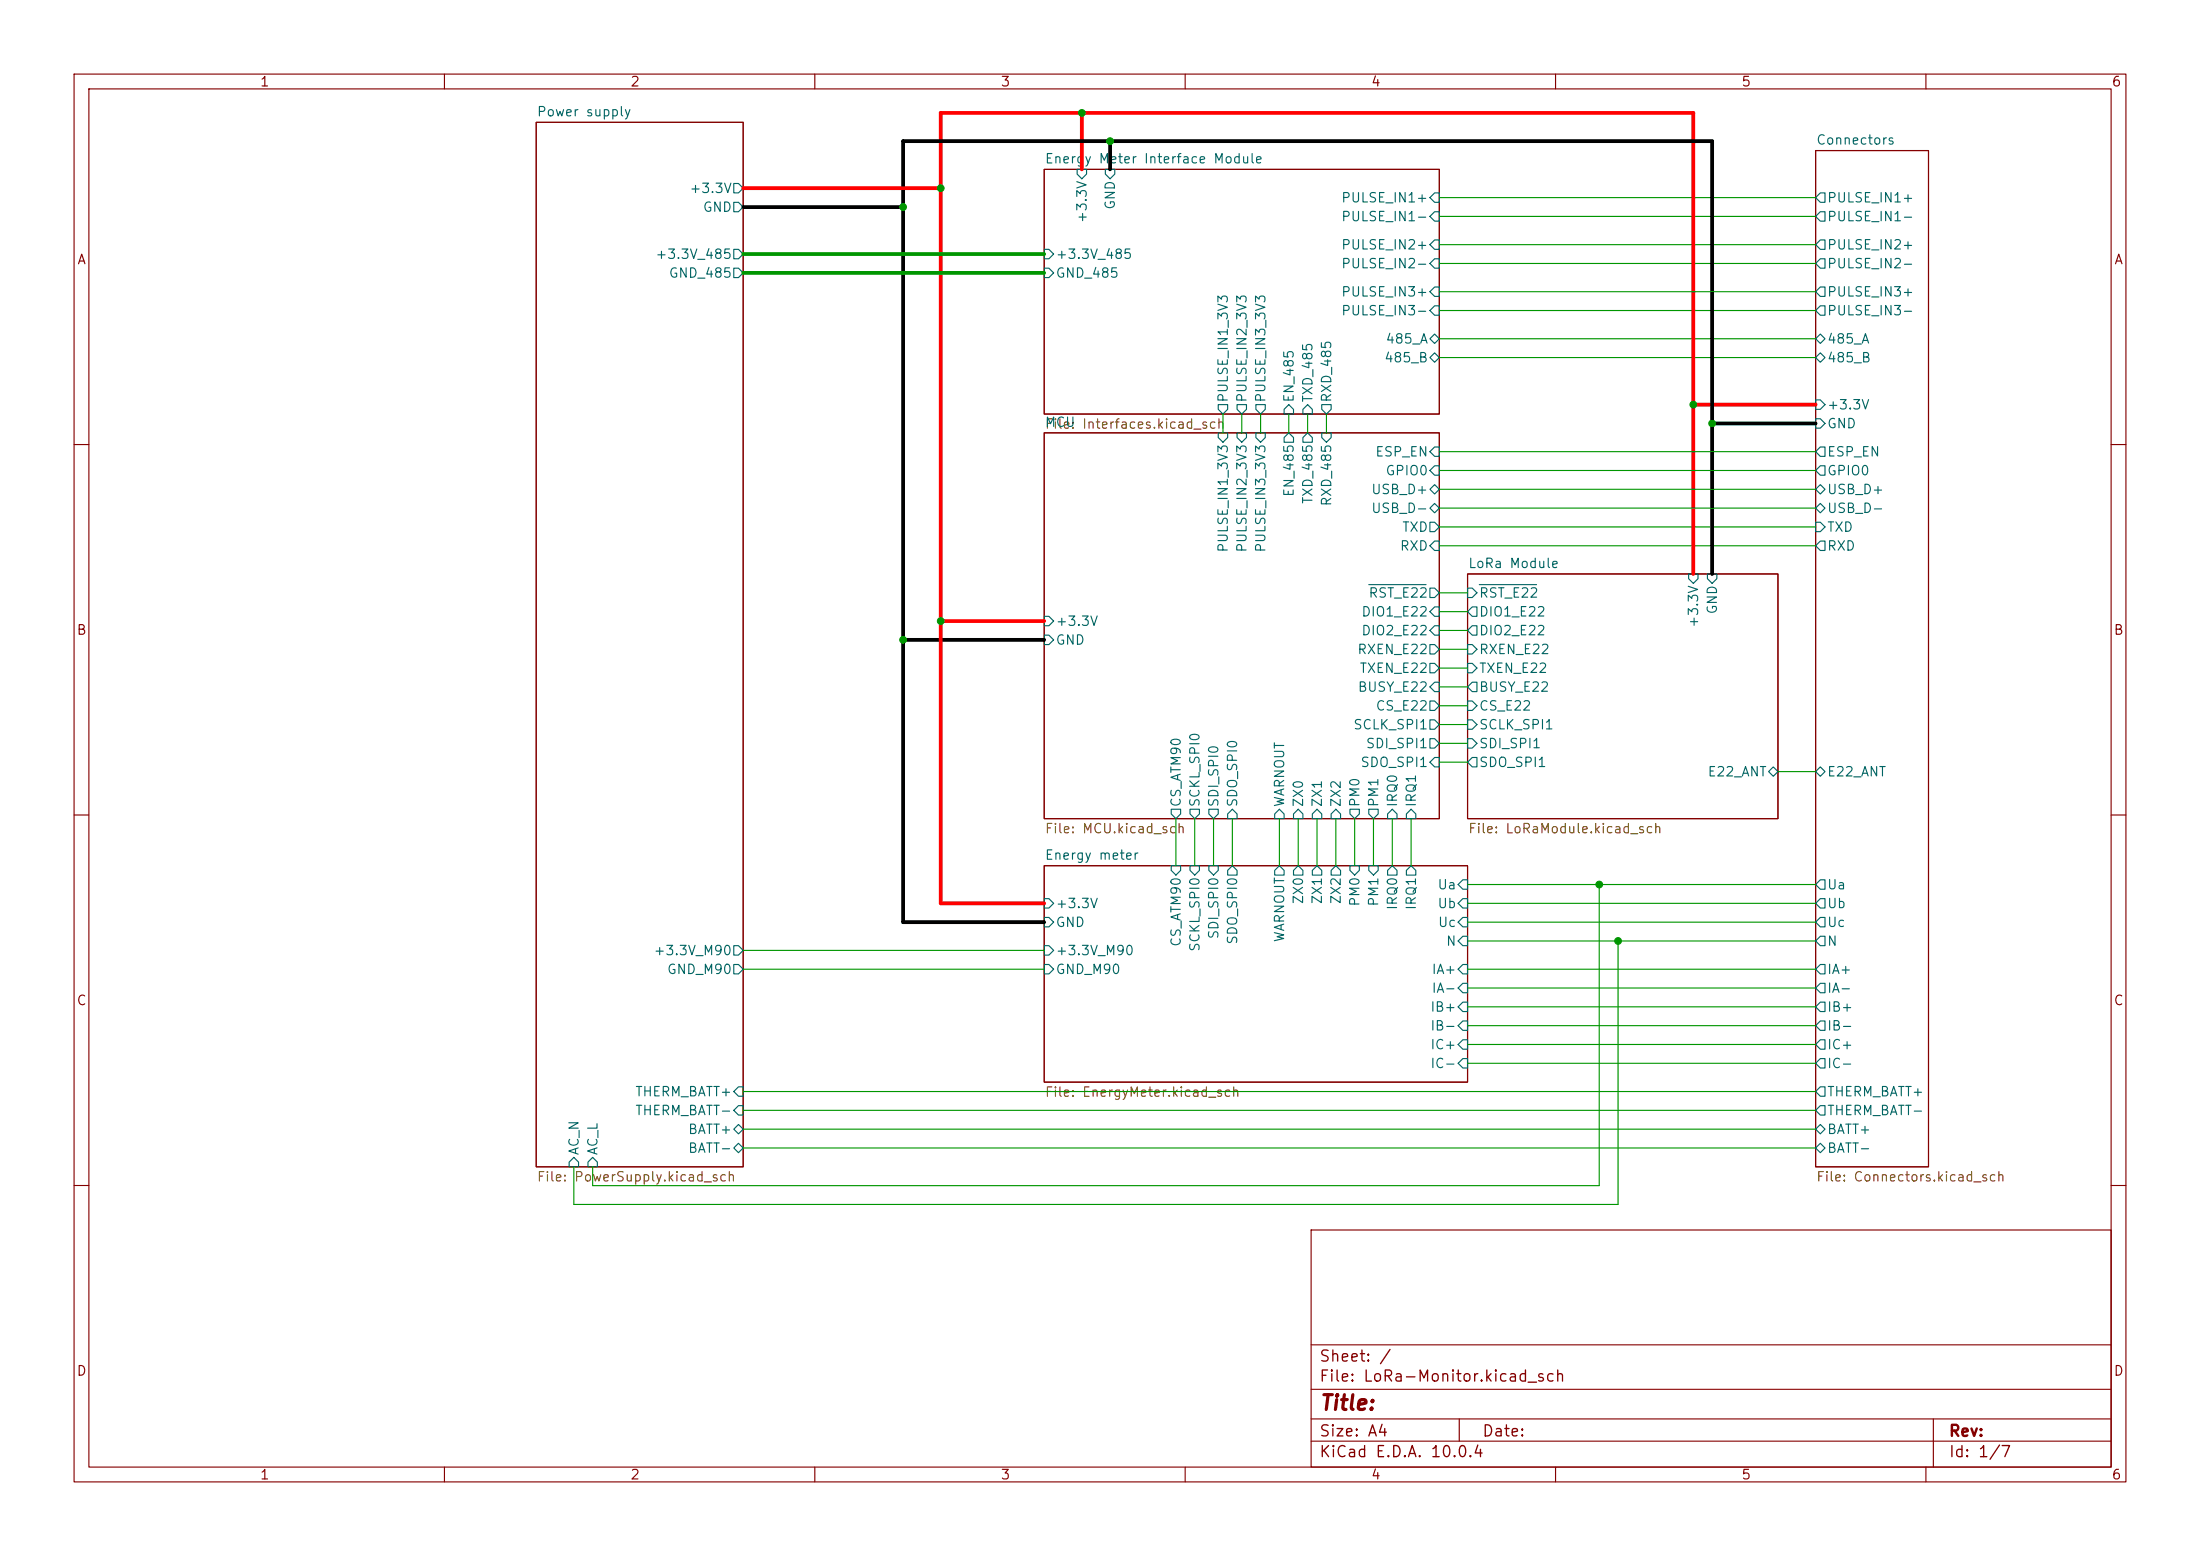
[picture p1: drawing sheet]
(kicad_sch
 (version 20260306)
 (generator "eeschema")
 (generator_version "10.0")
 (paper "A4")
 (lib_symbols)
 (junction
  (at 215.9 119.38)
  (diameter 0)
  (color 0 0 0 0))
 (junction
  (at 127 25.4)
  (diameter 0)
  (color 0 0 0 0))
 (junction
  (at 127 83.82)
  (diameter 0)
  (color 0 0 0 0))
 (junction
  (at 121.92 86.36)
  (diameter 0)
  (color 0 0 0 0))
 (junction
  (at 149.86 19.05)
  (diameter 0)
  (color 0 0 0 0))
 (junction
  (at 228.6 54.61)
  (diameter 0)
  (color 0 0 0 0))
 (junction
  (at 231.14 57.15)
  (diameter 0)
  (color 0 0 0 0))
 (junction
  (at 121.92 27.94)
  (diameter 0)
  (color 0 0 0 0))
 (junction
  (at 146.05 15.24)
  (diameter 0)
  (color 0 0 0 0))
 (junction
  (at 218.44 127)
  (diameter 0)
  (color 0 0 0 0))
 (wire
  (pts (xy 194.31 90.17) (xy 198.12 90.17))
  (stroke (width 0) (type default)))
 (wire
  (pts (xy 198.12 138.43) (xy 245.11 138.43))
  (stroke (width 0) (type default)))
 (wire
  (pts (xy 172.72 110.49) (xy 172.72 116.84))
  (stroke (width 0) (type default)))
 (wire
  (pts (xy 149.86 19.05) (xy 231.14 19.05))
  (stroke (width 0.508) (type default) (color 0 0 0 1)))
 (wire
  (pts (xy 161.29 110.49) (xy 161.29 116.84))
  (stroke (width 0) (type default)))
 (wire
  (pts (xy 198.12 135.89) (xy 245.11 135.89))
  (stroke (width 0) (type default)))
 (wire
  (pts (xy 218.44 127) (xy 245.11 127))
  (stroke (width 0) (type default)))
 (wire
  (pts (xy 194.31 39.37) (xy 245.11 39.37))
  (stroke (width 0) (type default)))
 (wire
  (pts (xy 121.92 86.36) (xy 121.92 27.94))
  (stroke (width 0.508) (type default) (color 0 0 0 1)))
 (wire
  (pts (xy 194.31 33.02) (xy 245.11 33.02))
  (stroke (width 0) (type default)))
 (wire
  (pts (xy 100.33 154.94) (xy 245.11 154.94))
  (stroke (width 0) (type default)))
 (wire
  (pts (xy 163.83 110.49) (xy 163.83 116.84))
  (stroke (width 0) (type default)))
 (wire
  (pts (xy 194.31 60.96) (xy 245.11 60.96))
  (stroke (width 0) (type default)))
 (wire
  (pts (xy 80.01 157.48) (xy 80.01 160.02))
  (stroke (width 0) (type default)))
 (wire
  (pts (xy 198.12 127) (xy 218.44 127))
  (stroke (width 0) (type default)))
 (wire
  (pts (xy 176.53 55.88) (xy 176.53 58.42))
  (stroke (width 0) (type default)))
 (wire
  (pts (xy 194.31 66.04) (xy 245.11 66.04))
  (stroke (width 0) (type default)))
 (wire
  (pts (xy 194.31 100.33) (xy 198.12 100.33))
  (stroke (width 0) (type default)))
 (wire
  (pts (xy 198.12 124.46) (xy 245.11 124.46))
  (stroke (width 0) (type default)))
 (wire
  (pts (xy 231.14 19.05) (xy 231.14 57.15))
  (stroke (width 0.508) (type default) (color 0 0 0 1)))
 (wire
  (pts (xy 198.12 121.92) (xy 245.11 121.92))
  (stroke (width 0) (type default)))
 (wire
  (pts (xy 127 15.24) (xy 146.05 15.24))
  (stroke (width 0.508) (type default) (color 255 0 0 1)))
 (wire
  (pts (xy 100.33 27.94) (xy 121.92 27.94))
  (stroke (width 0.508) (type default) (color 0 0 0 1)))
 (wire
  (pts (xy 198.12 119.38) (xy 215.9 119.38))
  (stroke (width 0) (type default)))
 (wire
  (pts (xy 100.33 152.4) (xy 245.11 152.4))
  (stroke (width 0) (type default)))
 (wire
  (pts (xy 231.14 57.15) (xy 231.14 77.47))
  (stroke (width 0.508) (type default) (color 0 0 0 1)))
 (wire
  (pts (xy 121.92 124.46) (xy 121.92 86.36))
  (stroke (width 0.508) (type default) (color 0 0 0 1)))
 (wire
  (pts (xy 194.31 45.72) (xy 245.11 45.72))
  (stroke (width 0) (type default)))
 (wire
  (pts (xy 185.42 110.49) (xy 185.42 116.84))
  (stroke (width 0) (type default)))
 (wire
  (pts (xy 121.92 19.05) (xy 149.86 19.05))
  (stroke (width 0.508) (type default) (color 0 0 0 1)))
 (wire
  (pts (xy 194.31 80.01) (xy 198.12 80.01))
  (stroke (width 0) (type default)))
 (wire
  (pts (xy 228.6 54.61) (xy 228.6 77.47))
  (stroke (width 0.508) (type default) (color 255 0 0 1)))
 (wire
  (pts (xy 215.9 160.02) (xy 215.9 119.38))
  (stroke (width 0) (type default)))
 (wire
  (pts (xy 100.33 25.4) (xy 127 25.4))
  (stroke (width 0.508) (type default) (color 255 0 0 1)))
 (wire
  (pts (xy 121.92 19.05) (xy 121.92 27.94))
  (stroke (width 0.508) (type default) (color 0 0 0 1)))
 (wire
  (pts (xy 179.07 55.88) (xy 179.07 58.42))
  (stroke (width 0) (type default)))
 (wire
  (pts (xy 100.33 34.29) (xy 140.97 34.29))
  (stroke (width 0.508) (type default)))
 (wire
  (pts (xy 198.12 130.81) (xy 245.11 130.81))
  (stroke (width 0) (type default)))
 (wire
  (pts (xy 194.31 73.66) (xy 245.11 73.66))
  (stroke (width 0) (type default)))
 (wire
  (pts (xy 194.31 29.21) (xy 245.11 29.21))
  (stroke (width 0) (type default)))
 (wire
  (pts (xy 190.5 110.49) (xy 190.5 116.84))
  (stroke (width 0) (type default)))
 (wire
  (pts (xy 228.6 54.61) (xy 245.11 54.61))
  (stroke (width 0.508) (type default) (color 255 0 0 1)))
 (wire
  (pts (xy 166.37 110.49) (xy 166.37 116.84))
  (stroke (width 0) (type default)))
 (wire
  (pts (xy 198.12 140.97) (xy 245.11 140.97))
  (stroke (width 0) (type default)))
 (wire
  (pts (xy 198.12 133.35) (xy 245.11 133.35))
  (stroke (width 0) (type default)))
 (wire
  (pts (xy 170.18 55.88) (xy 170.18 58.42))
  (stroke (width 0) (type default)))
 (wire
  (pts (xy 100.33 128.27) (xy 140.97 128.27))
  (stroke (width 0) (type default)))
 (wire
  (pts (xy 158.75 110.49) (xy 158.75 116.84))
  (stroke (width 0) (type default)))
 (wire
  (pts (xy 194.31 63.5) (xy 245.11 63.5))
  (stroke (width 0) (type default)))
 (wire
  (pts (xy 231.14 57.15) (xy 245.11 57.15))
  (stroke (width 0.508) (type default) (color 0 0 0 1)))
 (wire
  (pts (xy 100.33 149.86) (xy 245.11 149.86))
  (stroke (width 0) (type default)))
 (wire
  (pts (xy 127 15.24) (xy 127 25.4))
  (stroke (width 0.508) (type default) (color 255 0 0 1)))
 (wire
  (pts (xy 77.47 162.56) (xy 218.44 162.56))
  (stroke (width 0) (type default)))
 (wire
  (pts (xy 194.31 85.09) (xy 198.12 85.09))
  (stroke (width 0) (type default)))
 (wire
  (pts (xy 180.34 110.49) (xy 180.34 116.84))
  (stroke (width 0) (type default)))
 (wire
  (pts (xy 194.31 26.67) (xy 245.11 26.67))
  (stroke (width 0) (type default)))
 (wire
  (pts (xy 194.31 82.55) (xy 198.12 82.55))
  (stroke (width 0) (type default)))
 (wire
  (pts (xy 175.26 110.49) (xy 175.26 116.84))
  (stroke (width 0) (type default)))
 (wire
  (pts (xy 146.05 15.24) (xy 146.05 22.86))
  (stroke (width 0.508) (type default) (color 255 0 0 1)))
 (wire
  (pts (xy 245.11 48.26) (xy 194.31 48.26))
  (stroke (width 0) (type default)))
 (wire
  (pts (xy 194.31 68.58) (xy 245.11 68.58))
  (stroke (width 0) (type default)))
 (wire
  (pts (xy 177.8 110.49) (xy 177.8 116.84))
  (stroke (width 0) (type default)))
 (wire
  (pts (xy 240.03 104.14) (xy 245.11 104.14))
  (stroke (width 0) (type default)))
 (wire
  (pts (xy 173.99 55.88) (xy 173.99 58.42))
  (stroke (width 0) (type default)))
 (wire
  (pts (xy 194.31 102.87) (xy 198.12 102.87))
  (stroke (width 0) (type default)))
 (wire
  (pts (xy 140.97 124.46) (xy 121.92 124.46))
  (stroke (width 0.508) (type default) (color 0 0 0 1)))
 (wire
  (pts (xy 167.64 55.88) (xy 167.64 58.42))
  (stroke (width 0) (type default)))
 (wire
  (pts (xy 100.33 130.81) (xy 140.97 130.81))
  (stroke (width 0) (type default)))
 (wire
  (pts (xy 194.31 87.63) (xy 198.12 87.63))
  (stroke (width 0) (type default)))
 (wire
  (pts (xy 149.86 19.05) (xy 149.86 22.86))
  (stroke (width 0.508) (type default) (color 0 0 0 1)))
 (wire
  (pts (xy 182.88 110.49) (xy 182.88 116.84))
  (stroke (width 0) (type default)))
 (wire
  (pts (xy 127 83.82) (xy 140.97 83.82))
  (stroke (width 0.508) (type default) (color 255 0 0 1)))
 (wire
  (pts (xy 127 121.92) (xy 140.97 121.92))
  (stroke (width 0.508) (type default) (color 255 0 0 1)))
 (wire
  (pts (xy 228.6 15.24) (xy 228.6 54.61))
  (stroke (width 0.508) (type default) (color 255 0 0 1)))
 (wire
  (pts (xy 194.31 97.79) (xy 198.12 97.79))
  (stroke (width 0) (type default)))
 (wire
  (pts (xy 121.92 86.36) (xy 140.97 86.36))
  (stroke (width 0.508) (type default) (color 0 0 0 1)))
 (wire
  (pts (xy 77.47 157.48) (xy 77.47 162.56))
  (stroke (width 0) (type default)))
 (wire
  (pts (xy 194.31 41.91) (xy 245.11 41.91))
  (stroke (width 0) (type default)))
 (wire
  (pts (xy 80.01 160.02) (xy 215.9 160.02))
  (stroke (width 0) (type default)))
 (wire
  (pts (xy 146.05 15.24) (xy 228.6 15.24))
  (stroke (width 0.508) (type default) (color 255 0 0 1)))
 (wire
  (pts (xy 215.9 119.38) (xy 245.11 119.38))
  (stroke (width 0) (type default)))
 (wire
  (pts (xy 194.31 95.25) (xy 198.12 95.25))
  (stroke (width 0) (type default)))
 (wire
  (pts (xy 100.33 36.83) (xy 140.97 36.83))
  (stroke (width 0.508) (type default)))
 (wire
  (pts (xy 187.96 110.49) (xy 187.96 116.84))
  (stroke (width 0) (type default)))
 (wire
  (pts (xy 194.31 92.71) (xy 198.12 92.71))
  (stroke (width 0) (type default)))
 (wire
  (pts (xy 194.31 71.12) (xy 245.11 71.12))
  (stroke (width 0) (type default)))
 (wire
  (pts (xy 198.12 143.51) (xy 245.11 143.51))
  (stroke (width 0) (type default)))
 (wire
  (pts (xy 127 83.82) (xy 127 25.4))
  (stroke (width 0.508) (type default) (color 255 0 0 1)))
 (wire
  (pts (xy 194.31 35.56) (xy 245.11 35.56))
  (stroke (width 0) (type default)))
 (wire
  (pts (xy 100.33 147.32) (xy 245.11 147.32))
  (stroke (width 0) (type default)))
 (wire
  (pts (xy 127 121.92) (xy 127 83.82))
  (stroke (width 0.508) (type default) (color 255 0 0 1)))
 (wire
  (pts (xy 218.44 162.56) (xy 218.44 127))
  (stroke (width 0) (type default)))
 (wire
  (pts (xy 165.1 55.88) (xy 165.1 58.42))
  (stroke (width 0) (type default)))
 (sheet
  (at 198.12 77.47)
  (size 41.91 33.02)
  (exclude_from_sim no)
  (in_bom yes)
  (on_board yes)
  (dnp no)
  (fields_autoplaced yes)
  (stroke (width 0.1524) (type solid))
  (fill (color 0 0 0 0))
  (property "Sheetname" "LoRa Module" (at 198.12 76.7584 0) (show_name no) (do_not_autoplace no) (effects (font (size 1.27 1.27)) (justify left bottom)))
  (property "Sheetfile" "LoRaModule.kicad_sch" (at 198.12 111.0746 0) (show_name no) (do_not_autoplace no) (effects (font (size 1.27 1.27)) (justify left top)))
  (pin "+3.3V" input (at 228.6 77.47 90) (effects (font (size 1.27 1.27)) (justify right)))
  (pin "GND" input (at 231.14 77.47 90) (effects (font (size 1.27 1.27)) (justify right)))
  (pin "RXEN_E22" input (at 198.12 87.63 180) (effects (font (size 1.27 1.27)) (justify left)))
  (pin "TXEN_E22" input (at 198.12 90.17 180) (effects (font (size 1.27 1.27)) (justify left)))
  (pin "CS_E22" input (at 198.12 95.25 180) (effects (font (size 1.27 1.27)) (justify left)))
  (pin "BUSY_E22" output (at 198.12 92.71 180) (effects (font (size 1.27 1.27)) (justify left)))
  (pin "DIO1_E22" output (at 198.12 82.55 180) (effects (font (size 1.27 1.27)) (justify left)))
  (pin "DIO2_E22" output (at 198.12 85.09 180) (effects (font (size 1.27 1.27)) (justify left)))
  (pin "E22_ANT" bidirectional (at 240.03 104.14 0) (effects (font (size 1.27 1.27)) (justify right)))
  (pin "SDI_SPI1" input (at 198.12 100.33 180) (effects (font (size 1.27 1.27)) (justify left)))
  (pin "SDO_SPI1" output (at 198.12 102.87 180) (effects (font (size 1.27 1.27)) (justify left)))
  (pin "SCLK_SPI1" input (at 198.12 97.79 180) (effects (font (size 1.27 1.27)) (justify left)))
  (pin "~{RST_E22}" input (at 198.12 80.01 180) (effects (font (size 1.27 1.27)) (justify left))))
 (sheet
  (at 140.97 58.42)
  (size 53.34 52.07)
  (exclude_from_sim no)
  (in_bom yes)
  (on_board yes)
  (dnp no)
  (fields_autoplaced yes)
  (stroke (width 0.1524) (type solid))
  (fill (color 0 0 0 0))
  (property "Sheetname" "MCU" (at 140.97 57.7084 0) (show_name no) (do_not_autoplace no) (effects (font (size 1.27 1.27)) (justify left bottom)))
  (property "Sheetfile" "MCU.kicad_sch" (at 140.97 111.0746 0) (show_name no) (do_not_autoplace no) (effects (font (size 1.27 1.27)) (justify left top)))
  (pin "ZX2" input (at 180.34 110.49 270) (effects (font (size 1.27 1.27)) (justify left)))
  (pin "SCKL_SPI0" output (at 161.29 110.49 270) (effects (font (size 1.27 1.27)) (justify left)))
  (pin "SDI_SPI0" output (at 163.83 110.49 270) (effects (font (size 1.27 1.27)) (justify left)))
  (pin "CS_ATM90" output (at 158.75 110.49 270) (effects (font (size 1.27 1.27)) (justify left)))
  (pin "SDO_SPI0" input (at 166.37 110.49 270) (effects (font (size 1.27 1.27)) (justify left)))
  (pin "PULSE_IN3_3V3" input (at 170.18 58.42 90) (effects (font (size 1.27 1.27)) (justify right)))
  (pin "PULSE_IN2_3V3" input (at 167.64 58.42 90) (effects (font (size 1.27 1.27)) (justify right)))
  (pin "PULSE_IN1_3V3" input (at 165.1 58.42 90) (effects (font (size 1.27 1.27)) (justify right)))
  (pin "ZX1" input (at 177.8 110.49 270) (effects (font (size 1.27 1.27)) (justify left)))
  (pin "PM0" output (at 182.88 110.49 270) (effects (font (size 1.27 1.27)) (justify left)))
  (pin "PM1" output (at 185.42 110.49 270) (effects (font (size 1.27 1.27)) (justify left)))
  (pin "ZX0" input (at 175.26 110.49 270) (effects (font (size 1.27 1.27)) (justify left)))
  (pin "IRQ0" input (at 187.96 110.49 270) (effects (font (size 1.27 1.27)) (justify left)))
  (pin "WARNOUT" input (at 172.72 110.49 270) (effects (font (size 1.27 1.27)) (justify left)))
  (pin "IRQ1" input (at 190.5 110.49 270) (effects (font (size 1.27 1.27)) (justify left)))
  (pin "GPIO0" input (at 194.31 63.5 0) (effects (font (size 1.27 1.27)) (justify right)))
  (pin "ESP_EN" input (at 194.31 60.96 0) (effects (font (size 1.27 1.27)) (justify right)))
  (pin "CS_E22" output (at 194.31 95.25 0) (effects (font (size 1.27 1.27)) (justify right)))
  (pin "+3.3V" input (at 140.97 83.82 180) (effects (font (size 1.27 1.27)) (justify left)))
  (pin "GND" input (at 140.97 86.36 180) (effects (font (size 1.27 1.27)) (justify left)))
  (pin "RXEN_E22" output (at 194.31 87.63 0) (effects (font (size 1.27 1.27)) (justify right)))
  (pin "TXEN_E22" output (at 194.31 90.17 0) (effects (font (size 1.27 1.27)) (justify right)))
  (pin "RXD" input (at 194.31 73.66 0) (effects (font (size 1.27 1.27)) (justify right)))
  (pin "TXD" output (at 194.31 71.12 0) (effects (font (size 1.27 1.27)) (justify right)))
  (pin "BUSY_E22" input (at 194.31 92.71 0) (effects (font (size 1.27 1.27)) (justify right)))
  (pin "RXD_485" input (at 179.07 58.42 90) (effects (font (size 1.27 1.27)) (justify right)))
  (pin "EN_485" output (at 173.99 58.42 90) (effects (font (size 1.27 1.27)) (justify right)))
  (pin "TXD_485" output (at 176.53 58.42 90) (effects (font (size 1.27 1.27)) (justify right)))
  (pin "USB_D+" bidirectional (at 194.31 66.04 0) (effects (font (size 1.27 1.27)) (justify right)))
  (pin "USB_D-" bidirectional (at 194.31 68.58 0) (effects (font (size 1.27 1.27)) (justify right)))
  (pin "DIO2_E22" input (at 194.31 85.09 0) (effects (font (size 1.27 1.27)) (justify right)))
  (pin "DIO1_E22" input (at 194.31 82.55 0) (effects (font (size 1.27 1.27)) (justify right)))
  (pin "SDO_SPI1" input (at 194.31 102.87 0) (effects (font (size 1.27 1.27)) (justify right)))
  (pin "SDI_SPI1" output (at 194.31 100.33 0) (effects (font (size 1.27 1.27)) (justify right)))
  (pin "SCLK_SPI1" output (at 194.31 97.79 0) (effects (font (size 1.27 1.27)) (justify right)))
  (pin "~{RST_E22}" output (at 194.31 80.01 0) (effects (font (size 1.27 1.27)) (justify right))))
 (sheet
  (at 245.11 20.32)
  (size 15.24 137.16)
  (exclude_from_sim no)
  (in_bom yes)
  (on_board yes)
  (dnp no)
  (fields_autoplaced yes)
  (stroke (width 0.1524) (type solid))
  (fill (color 0 0 0 0))
  (property "Sheetname" "Connectors" (at 245.11 19.6084 0) (show_name no) (do_not_autoplace no) (effects (font (size 1.27 1.27)) (justify left bottom)))
  (property "Sheetfile" "Connectors.kicad_sch" (at 245.11 158.0646 0) (show_name no) (do_not_autoplace no) (effects (font (size 1.27 1.27)) (justify left top)))
  (pin "TXD" input (at 245.11 71.12 180) (effects (font (size 1.27 1.27)) (justify left)))
  (pin "ESP_EN" output (at 245.11 60.96 180) (effects (font (size 1.27 1.27)) (justify left)))
  (pin "RXD" output (at 245.11 73.66 180) (effects (font (size 1.27 1.27)) (justify left)))
  (pin "GPIO0" output (at 245.11 63.5 180) (effects (font (size 1.27 1.27)) (justify left)))
  (pin "E22_ANT" bidirectional (at 245.11 104.14 180) (effects (font (size 1.27 1.27)) (justify left)))
  (pin "Ub" output (at 245.11 121.92 180) (effects (font (size 1.27 1.27)) (justify left)))
  (pin "Uc" output (at 245.11 124.46 180) (effects (font (size 1.27 1.27)) (justify left)))
  (pin "Ua" output (at 245.11 119.38 180) (effects (font (size 1.27 1.27)) (justify left)))
  (pin "N" output (at 245.11 127 180) (effects (font (size 1.27 1.27)) (justify left)))
  (pin "485_B" bidirectional (at 245.11 48.26 180) (effects (font (size 1.27 1.27)) (justify left)))
  (pin "485_A" bidirectional (at 245.11 45.72 180) (effects (font (size 1.27 1.27)) (justify left)))
  (pin "PULSE_IN1+" output (at 245.11 26.67 180) (effects (font (size 1.27 1.27)) (justify left)))
  (pin "PULSE_IN1-" output (at 245.11 29.21 180) (effects (font (size 1.27 1.27)) (justify left)))
  (pin "IB+" output (at 245.11 135.89 180) (effects (font (size 1.27 1.27)) (justify left)))
  (pin "IB-" output (at 245.11 138.43 180) (effects (font (size 1.27 1.27)) (justify left)))
  (pin "IA-" output (at 245.11 133.35 180) (effects (font (size 1.27 1.27)) (justify left)))
  (pin "IA+" output (at 245.11 130.81 180) (effects (font (size 1.27 1.27)) (justify left)))
  (pin "PULSE_IN2+" output (at 245.11 33.02 180) (effects (font (size 1.27 1.27)) (justify left)))
  (pin "PULSE_IN2-" output (at 245.11 35.56 180) (effects (font (size 1.27 1.27)) (justify left)))
  (pin "PULSE_IN3+" output (at 245.11 39.37 180) (effects (font (size 1.27 1.27)) (justify left)))
  (pin "PULSE_IN3-" output (at 245.11 41.91 180) (effects (font (size 1.27 1.27)) (justify left)))
  (pin "USB_D-" bidirectional (at 245.11 68.58 180) (effects (font (size 1.27 1.27)) (justify left)))
  (pin "USB_D+" bidirectional (at 245.11 66.04 180) (effects (font (size 1.27 1.27)) (justify left)))
  (pin "GND" input (at 245.11 57.15 180) (effects (font (size 1.27 1.27)) (justify left)))
  (pin "+3.3V" input (at 245.11 54.61 180) (effects (font (size 1.27 1.27)) (justify left)))
  (pin "IC+" output (at 245.11 140.97 180) (effects (font (size 1.27 1.27)) (justify left)))
  (pin "IC-" output (at 245.11 143.51 180) (effects (font (size 1.27 1.27)) (justify left)))
  (pin "BATT+" bidirectional (at 245.11 152.4 180) (effects (font (size 1.27 1.27)) (justify left)))
  (pin "BATT-" bidirectional (at 245.11 154.94 180) (effects (font (size 1.27 1.27)) (justify left)))
  (pin "THERM_BATT+" output (at 245.11 147.32 180) (effects (font (size 1.27 1.27)) (justify left)))
  (pin "THERM_BATT-" output (at 245.11 149.86 180) (effects (font (size 1.27 1.27)) (justify left))))
 (sheet
  (at 140.97 116.84)
  (size 57.15 29.21)
  (exclude_from_sim no)
  (in_bom yes)
  (on_board yes)
  (dnp no)
  (fields_autoplaced yes)
  (stroke (width 0.1524) (type solid))
  (fill (color 0 0 0 0))
  (property "Sheetname" "Energy meter" (at 140.97 116.1284 0) (show_name no) (do_not_autoplace no) (effects (font (size 1.27 1.27)) (justify left bottom)))
  (property "Sheetfile" "EnergyMeter.kicad_sch" (at 140.97 146.6346 0) (show_name no) (do_not_autoplace no) (effects (font (size 1.27 1.27)) (justify left top)))
  (pin "SDO_SPI0" output (at 166.37 116.84 90) (effects (font (size 1.27 1.27)) (justify right)))
  (pin "CS_ATM90" input (at 158.75 116.84 90) (effects (font (size 1.27 1.27)) (justify right)))
  (pin "SCKL_SPI0" input (at 161.29 116.84 90) (effects (font (size 1.27 1.27)) (justify right)))
  (pin "SDI_SPI0" input (at 163.83 116.84 90) (effects (font (size 1.27 1.27)) (justify right)))
  (pin "ZX1" output (at 177.8 116.84 90) (effects (font (size 1.27 1.27)) (justify right)))
  (pin "ZX2" output (at 180.34 116.84 90) (effects (font (size 1.27 1.27)) (justify right)))
  (pin "PM0" input (at 182.88 116.84 90) (effects (font (size 1.27 1.27)) (justify right)))
  (pin "ZX0" output (at 175.26 116.84 90) (effects (font (size 1.27 1.27)) (justify right)))
  (pin "Ua" input (at 198.12 119.38 0) (effects (font (size 1.27 1.27)) (justify right)))
  (pin "Ub" input (at 198.12 121.92 0) (effects (font (size 1.27 1.27)) (justify right)))
  (pin "Uc" input (at 198.12 124.46 0) (effects (font (size 1.27 1.27)) (justify right)))
  (pin "N" input (at 198.12 127 0) (effects (font (size 1.27 1.27)) (justify right)))
  (pin "IB+" input (at 198.12 135.89 0) (effects (font (size 1.27 1.27)) (justify right)))
  (pin "PM1" input (at 185.42 116.84 90) (effects (font (size 1.27 1.27)) (justify right)))
  (pin "WARNOUT" output (at 172.72 116.84 90) (effects (font (size 1.27 1.27)) (justify right)))
  (pin "IA+" input (at 198.12 130.81 0) (effects (font (size 1.27 1.27)) (justify right)))
  (pin "IA-" input (at 198.12 133.35 0) (effects (font (size 1.27 1.27)) (justify right)))
  (pin "+3.3V_M90" input (at 140.97 128.27 180) (effects (font (size 1.27 1.27)) (justify left)))
  (pin "GND_M90" input (at 140.97 130.81 180) (effects (font (size 1.27 1.27)) (justify left)))
  (pin "+3.3V" input (at 140.97 121.92 180) (effects (font (size 1.27 1.27)) (justify left)))
  (pin "GND" input (at 140.97 124.46 180) (effects (font (size 1.27 1.27)) (justify left)))
  (pin "IRQ0" output (at 187.96 116.84 90) (effects (font (size 1.27 1.27)) (justify right)))
  (pin "IRQ1" output (at 190.5 116.84 90) (effects (font (size 1.27 1.27)) (justify right)))
  (pin "IB-" input (at 198.12 138.43 0) (effects (font (size 1.27 1.27)) (justify right)))
  (pin "IC-" input (at 198.12 143.51 0) (effects (font (size 1.27 1.27)) (justify right)))
  (pin "IC+" input (at 198.12 140.97 0) (effects (font (size 1.27 1.27)) (justify right))))
 (sheet
  (at 72.39 16.51)
  (size 27.94 140.97)
  (exclude_from_sim no)
  (in_bom yes)
  (on_board yes)
  (dnp no)
  (fields_autoplaced yes)
  (stroke (width 0.1524) (type solid))
  (fill (color 0 0 0 0))
  (property "Sheetname" "Power supply" (at 72.39 15.7984 0) (show_name no) (do_not_autoplace no) (effects (font (size 1.27 1.27)) (justify left bottom)))
  (property "Sheetfile" "PowerSupply.kicad_sch" (at 72.39 158.0646 0) (show_name no) (do_not_autoplace no) (effects (font (size 1.27 1.27)) (justify left top)))
  (pin "+3.3V_485" output (at 100.33 34.29 0) (effects (font (size 1.27 1.27)) (justify right)))
  (pin "GND_485" output (at 100.33 36.83 0) (effects (font (size 1.27 1.27)) (justify right)))
  (pin "THERM_BATT+" input (at 100.33 147.32 0) (effects (font (size 1.27 1.27)) (justify right)))
  (pin "THERM_BATT-" input (at 100.33 149.86 0) (effects (font (size 1.27 1.27)) (justify right)))
  (pin "GND_M90" output (at 100.33 130.81 0) (effects (font (size 1.27 1.27)) (justify right)))
  (pin "+3.3V_M90" output (at 100.33 128.27 0) (effects (font (size 1.27 1.27)) (justify right)))
  (pin "AC_L" input (at 80.01 157.48 270) (effects (font (size 1.27 1.27)) (justify left)))
  (pin "AC_N" input (at 77.47 157.48 270) (effects (font (size 1.27 1.27)) (justify left)))
  (pin "+3.3V" output (at 100.33 25.4 0) (effects (font (size 1.27 1.27)) (justify right)))
  (pin "GND" output (at 100.33 27.94 0) (effects (font (size 1.27 1.27)) (justify right)))
  (pin "BATT+" bidirectional (at 100.33 152.4 0) (effects (font (size 1.27 1.27)) (justify right)))
  (pin "BATT-" bidirectional (at 100.33 154.94 0) (effects (font (size 1.27 1.27)) (justify right))))
 (sheet
  (at 140.97 22.86)
  (size 53.34 33.02)
  (exclude_from_sim no)
  (in_bom yes)
  (on_board yes)
  (dnp no)
  (fields_autoplaced yes)
  (stroke (width 0.1524) (type solid))
  (fill (color 0 0 0 0))
  (property "Sheetname" "Energy Meter Interface Module" (at 140.97 22.1484 0) (show_name no) (do_not_autoplace no) (effects (font (size 1.27 1.27)) (justify left bottom)))
  (property "Sheetfile" "Interfaces.kicad_sch" (at 140.97 56.4646 0) (show_name no) (do_not_autoplace no) (effects (font (size 1.27 1.27)) (justify left top)))
  (pin "PULSE_IN2+" input (at 194.31 33.02 0) (effects (font (size 1.27 1.27)) (justify right)))
  (pin "PULSE_IN2-" input (at 194.31 35.56 0) (effects (font (size 1.27 1.27)) (justify right)))
  (pin "PULSE_IN3+" input (at 194.31 39.37 0) (effects (font (size 1.27 1.27)) (justify right)))
  (pin "PULSE_IN3-" input (at 194.31 41.91 0) (effects (font (size 1.27 1.27)) (justify right)))
  (pin "RXD_485" output (at 179.07 55.88 270) (effects (font (size 1.27 1.27)) (justify left)))
  (pin "EN_485" input (at 173.99 55.88 270) (effects (font (size 1.27 1.27)) (justify left)))
  (pin "PULSE_IN1_3V3" output (at 165.1 55.88 270) (effects (font (size 1.27 1.27)) (justify left)))
  (pin "PULSE_IN3_3V3" output (at 170.18 55.88 270) (effects (font (size 1.27 1.27)) (justify left)))
  (pin "PULSE_IN2_3V3" output (at 167.64 55.88 270) (effects (font (size 1.27 1.27)) (justify left)))
  (pin "TXD_485" input (at 176.53 55.88 270) (effects (font (size 1.27 1.27)) (justify left)))
  (pin "485_A" bidirectional (at 194.31 45.72 0) (effects (font (size 1.27 1.27)) (justify right)))
  (pin "485_B" bidirectional (at 194.31 48.26 0) (effects (font (size 1.27 1.27)) (justify right)))
  (pin "PULSE_IN1+" input (at 194.31 26.67 0) (effects (font (size 1.27 1.27)) (justify right)))
  (pin "PULSE_IN1-" input (at 194.31 29.21 0) (effects (font (size 1.27 1.27)) (justify right)))
  (pin "+3.3V_485" input (at 140.97 34.29 180) (effects (font (size 1.27 1.27)) (justify left)))
  (pin "+3.3V" input (at 146.05 22.86 90) (effects (font (size 1.27 1.27)) (justify right)))
  (pin "GND" input (at 149.86 22.86 90) (effects (font (size 1.27 1.27)) (justify right)))
  (pin "GND_485" input (at 140.97 36.83 180) (effects (font (size 1.27 1.27)) (justify left))))
 (sheet_instances
  (path ""
   (page "1")))
 (embedded_fonts no))
